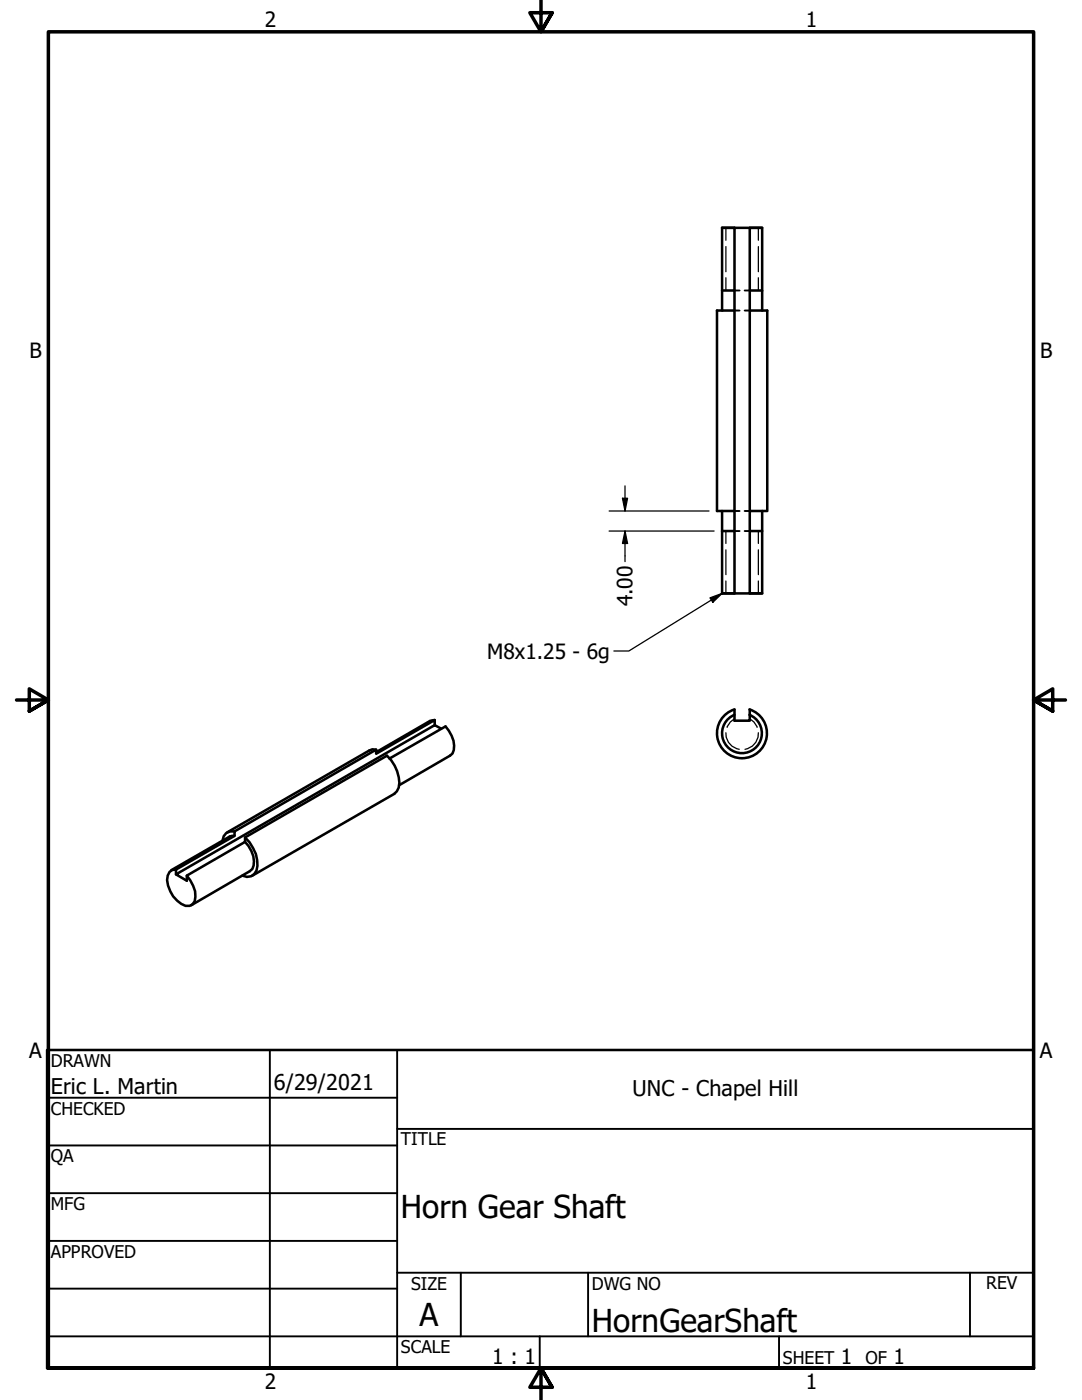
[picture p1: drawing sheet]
<svg xmlns="http://www.w3.org/2000/svg" width="216mm" height="279mm" viewBox="0 0 216 279" stroke-linecap="round" stroke-linejoin="round" font-family="sans-serif">
<!-- layer: Visible (ANSI) -->
<g fill="none" stroke="#000" stroke-width=".51">
<path d="M144.1 58h2.5M146.6 45.5h3v72.9h-3zM146.6 45.5h-2.5v16.5M149.6 58h2.5M152.1 45.5h-2.5h2.5v16.5M146.6 62h-3.5v40h3.5M149.6 62h3.5v40h-3.5M144.1 102v16.4h2.5M144.1 106h2.5M149.6 106h2.5M152.1 102v16.4h-2.5h2.5M75.1 149.6l-.8-.1-.6 .3-28.4 16.3"/>
<path d="M77.7 151.4l11.2-6.4a5.1 5.1 0 0 1 1.4 5.4l-.5 .4-10.2 5.9M86.7 144.7v-1l-11.6 6.7v-.8l-28.3 16.3v.9l-11.7 6.7v1M86.7 143.7l-.9 .2-10.7 6.2M88 145.4l-1.3-.7-51.6 29.8 2.2 1.3v-1l11.6-6.8v-.9l28.3-16.3a7.3 7.3 0 0 1 2.4 6.4l-.4 .7-.5 .5-28.3 16.4M146.6 141.6a5 5 0 0 0-2.6 7.7 5 5 0 0 0 8.1 0 5 5 0 0 0-2.6-7.7M146.6 141.6v2.2h3v-2.2M146.6 142.7a4 4 0 0 0-1.7 6 4 4 0 0 0 6.3 0 4 4 0 0 0-1.7-6M35.1 173.5a1.71 1.71 0 0 0-1.8 2.1 6 6 0 0 0 3.7 5.2 1.61 1.61 0 0 0 2-1.9 6.5 6.5 0 0 0-1.7-4.1M46.8 166.8l-1 .1-11.6 6.8M46.8 165.9a1.91 1.91 0 0 0-2.4 1.9M48.9 168a5 5 0 0 1 1.5 5.4l-.6 .5-11.6 6.8M48.9 167.1a6.8 6.8 0 0 1 2.3 6.6 1.92 1.92 0 0 1-2.8 1.1"/>
</g>
<!-- layer: Hidden Narrow (ANSI) -->
<g fill="none" stroke="#000" stroke-width=".25">
<path d="M144.8 45.5v2.4M144.8 49.2v5M144.8 55.4v2.6M151.3 45.5v2.4M151.3 49.2v5M151.3 55.4v2.6M144.8 106v2.5M144.8 109.7v5M144.8 116v2.4M151.3 106v2.5M151.3 109.7v5M151.3 116v2.4"/>
<path d="M144.8 146.2a3.2 3.2 0 0 0 2.7 3.3M146.6 143.4l-.9 .7-.6 1.1M149.6 143.4l.8 .7 .7 1.1M151.3 146.2a3.2 3.2 0 0 1-2.6 3.3"/>
</g>
<!-- layer: Hidden (ANSI) -->
<path d="M146.6 58h1M148.6 58h1M146.6 62h1M148.6 62h1M146.6 102h1M146.6 106h1M148.6 102h1M148.6 106h1" fill="none" stroke="#000" stroke-width=".38"/>
<!-- layer: Border (ANSI) -->
<path d="M107.9 0v6.4l-2.2-3.9h4.5l-2.3 3.9 2.3-3.9M3.3 139.7h6.4l-3.9-2.2v4.4l3.9-2.2-3.9 2.2M212.6 139.7h-6.4l3.9-2.2v4.4l-3.9-2.2 3.9 2.2M9.7 273v-266.6h196.5v266.6h-196.5h196.5M110.2 276.9l-2.3-3.9 2.3 3.9h-4.5l2.2-3.9v6.4" fill="none" stroke="#000" stroke-width=".7"/>
<!-- layer: Title (ANSI) -->
<g fill="none" stroke="#000" stroke-width=".38">
<path d="M9.4 219.1h69.8M53.8 209.5v63.5M79.2 209.5v63.5M9.4 228.6h69.8M9.4 238.1h69.8M79.2 225.3h127M9.4 247.6h69.8M9.4 257.2h69.8M79.2 254h127M91.9 254v12.7M117.3 254v12.7M193.5 254v12.7"/>
<path d="M9.4 266.7h196.8M107.7 266.7v6.3M155.4 266.7v6.3"/>
</g>
<path d="M9.4 209.5h196.8v63.5h-196.8z" fill="none" stroke="#000" stroke-width=".51"/>
<!-- layer: Symbol (ANSI) -->
<path d="M141.7 119.3l2.4-.9-1.9 1.8zM144.1 118.4l-18.6 11.5h-3" fill="none" stroke="#000" stroke-width=".25"/>
<path d="M141.7 119.3l2.4-.9-1.9 1.8z" fill-rule="evenodd" fill="#000"/>
<!-- layer: Dimension (ANSI) -->
<path d="M124.2 99.4h1l-.5 2.6zM124.7 97v5M121.5 102h20M121.5 106h21M124.7 106l.5 2.5h-1zM124.7 106v6.1" fill="none" stroke="#000" stroke-width=".25"/>
<g fill="#000">
<path d="M124.2 99.4h1l-.5 2.6z" fill-rule="evenodd"/>
<path d="M124.7 106l.5 2.5h-1z" fill-rule="evenodd"/>
</g>
<g font-size="6.3">
<text x="80" y="243.1">Horn Gear Shaft</text>
<text x="83.7" y="264.5">A</text>
<text x="118.1" y="265.8">HornGearShaft</text>
</g>
<g font-size="4.3">
<text x="10.2" y="218.2">Eric L. Martin</text>
<text x="54.6" y="217.6">6/29/2021</text>
<text x="126.2" y="218.6">UNC - Chapel Hill</text>
</g>
<g font-size="4.2">
<text x="52.8" y="5.3">2</text>
<text x="160.8" y="5.3">1</text>
<text x="5.9" y="71.4">B</text>
<text x="207.6" y="71.4">B</text>
<text x="126.2" y="121" transform="rotate(-90 126.2 121)">4.00</text>
<text x="97.2" y="131.4">M8x1.25 - 6g</text>
<text x="5.8" y="211.1">A</text>
<text x="207.5" y="211.1">A</text>
<text x="98.2" y="272.3">1 : 1</text>
<text x="167.8" y="272.2">1</text>
<text x="178.3" y="272.2">1</text>
<text x="52.8" y="277.1">2</text>
<text x="160.8" y="277.1">1</text>
</g>
<g font-size="3.5">
<text x="10.2" y="212.9">DRAWN</text>
<text x="10.2" y="222.4">CHECKED</text>
<text x="10.2" y="232">QA</text>
<text x="80" y="228.6">TITLE</text>
<text x="10.2" y="241.5">MFG</text>
<text x="10.2" y="251">APPROVED</text>
<text x="82" y="257.4">SIZE</text>
<text x="118.1" y="257.4">DWG NO</text>
<text x="196.8" y="257.3">REV</text>
<text x="80" y="270.1">SCALE</text>
<text x="156.2" y="272.2">SHEET</text>
<text x="172.7" y="272.2">OF</text>
</g>
</svg>
